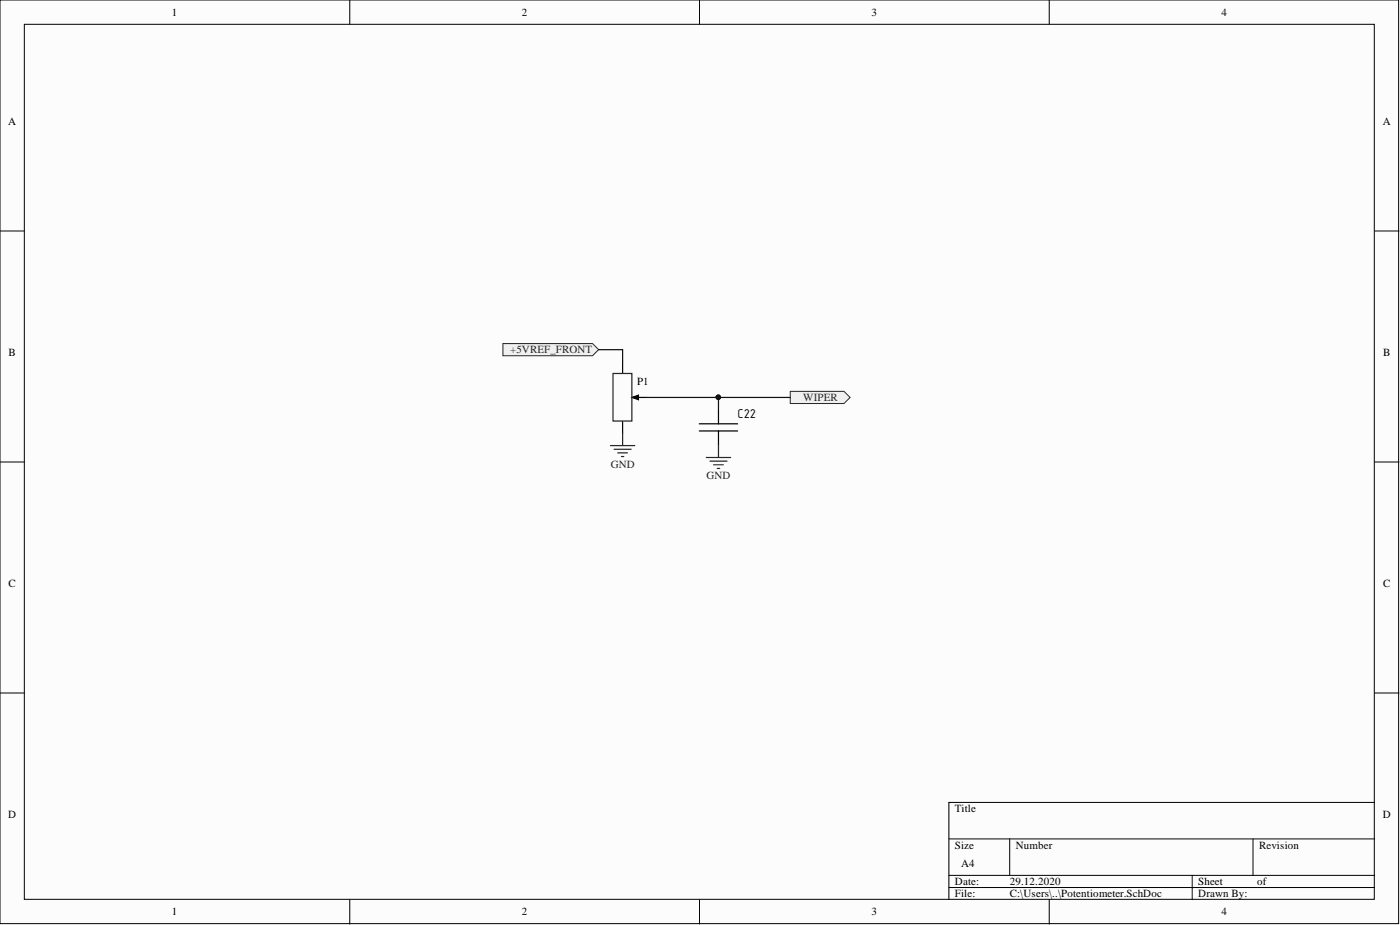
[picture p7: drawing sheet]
<svg xmlns="http://www.w3.org/2000/svg" width="292mm" height="193mm" viewBox="0 0 292 193" stroke-linecap="round" stroke-linejoin="round" font-family="sans-serif">
<g fill="#fcfcfc" stroke="#000" stroke-width=".21">
<path d="M0 0h291.8v192.7h-291.8z"/>
<path d="M5.1 5.1h281.6v182.5h-281.6z"/>
</g>
<g fill="none" stroke="#000" stroke-width=".21">
<path d="M73 0v5.1M145.9 0v5.1M218.9 0v5.1M0 48.2h5.1M286.8 48.2h5.1M0 96.4h5.1M131.8 82.9l1.4-.5v1zM286.8 96.4h5.1M0 144.6h5.1M286.8 144.6h5.1M198 175h88.8M210.7 175v7.6"/>
<path d="M261.4 175v7.6M286.8 167.4h-88.8v20.3M73 187.7v5.1M145.9 187.7v5.1M198 182.6h88.8M198 185.2h88.8M218.9 187.7v5.1M248.7 182.6v5.1"/>
</g>
<path d="M129.9 75.4v2.5M129.9 87.9v2.5M131.9 82.9h3M145.9 89.9h8M145.9 88.4h8M149.9 85.4v3M149.9 89.9v3" fill="none" stroke="#000" stroke-width=".25"/>
<path d="M131.8 82.9l1.4-.5v1z" fill="#000"/>
<path d="M127.9 77.9h3.9v9.9h-3.9zM127.4 93h5M128.1 93.7h3.6M128.9 94.5h2M129.7 95.2h.5M129.9 90.4v2.6M147.4 95.4h5M148.1 96.2h3.6M148.9 97h2M149.7 97.7h.5M149.9 92.9v2.5" fill="none" stroke="#262626" stroke-width=".25"/>
<g fill="#f0f0f0" stroke="#262626" stroke-width=".21">
<path d="M164.9 81.6h11.2l1.3 1.3-1.3 1.3h-11.2z" fill-rule="evenodd"/>
<path d="M104.9 71.7h18.7l1.3 1.2-1.3 1.3h-18.7z" fill-rule="evenodd"/>
</g>
<path d="M124.9 72.9h5v2.5M134.9 82.9h15v2.5M149.9 82.9h15" fill="none" stroke="#0e0e0e" stroke-width=".25"/>
<circle cx="149.9" cy="82.9" r=".47" fill="#0e0e0e" stroke="#0e0e0e" stroke-width=".21"/>
<text font-size="2.9" x="153.9" y="87.2">C22</text>
<g font-size="2.3">
<text x="35.9" y="3.3">1</text>
<text x="108.9" y="3.3">2</text>
<text x="181.8" y="3.3">3</text>
<text x="254.8" y="3.3">4</text>
<text x="1.7" y="26.1">A</text>
<text x="288.5" y="26.1">A</text>
<text x="1.8" y="74.3">B</text>
<text x="288.6" y="74.3">B</text>
<text x="132.9" y="80.4">P1</text>
<text x="1.8" y="122.5">C</text>
<text x="288.6" y="122.5">C</text>
<text x="1.7" y="170.7">D</text>
<text x="199.2" y="169.4">Title</text>
<text x="288.5" y="170.7">D</text>
<text x="199.2" y="177">Size</text>
<text x="211.9" y="177">Number</text>
<text x="262.7" y="177">Revision</text>
<text x="199.2" y="184.6">Date:</text>
<text x="200.5" y="180.8">A4</text>
<text x="210.7" y="184.6">29.12.2020</text>
<text x="250" y="184.6">Sheet</text>
<text x="262.3" y="184.6">of</text>
<text x="35.9" y="191">1</text>
<text x="108.9" y="191">2</text>
<text x="181.8" y="191">3</text>
<text x="199.2" y="187.2">File:</text>
<text x="210.7" y="187.2">C:\Users\..\Potentiometer.SchDoc</text>
<text x="250" y="187.2">Drawn By:</text>
<text x="254.8" y="191">4</text>
</g>
<g font-size="2.3" fill="#262626">
<text x="106.4" y="73.7">+5VREF_FRONT</text>
<text x="167.6" y="83.7">WIPER</text>
<text x="127.4" y="97.6">GND</text>
<text x="147.4" y="100">GND</text>
</g>
</svg>
